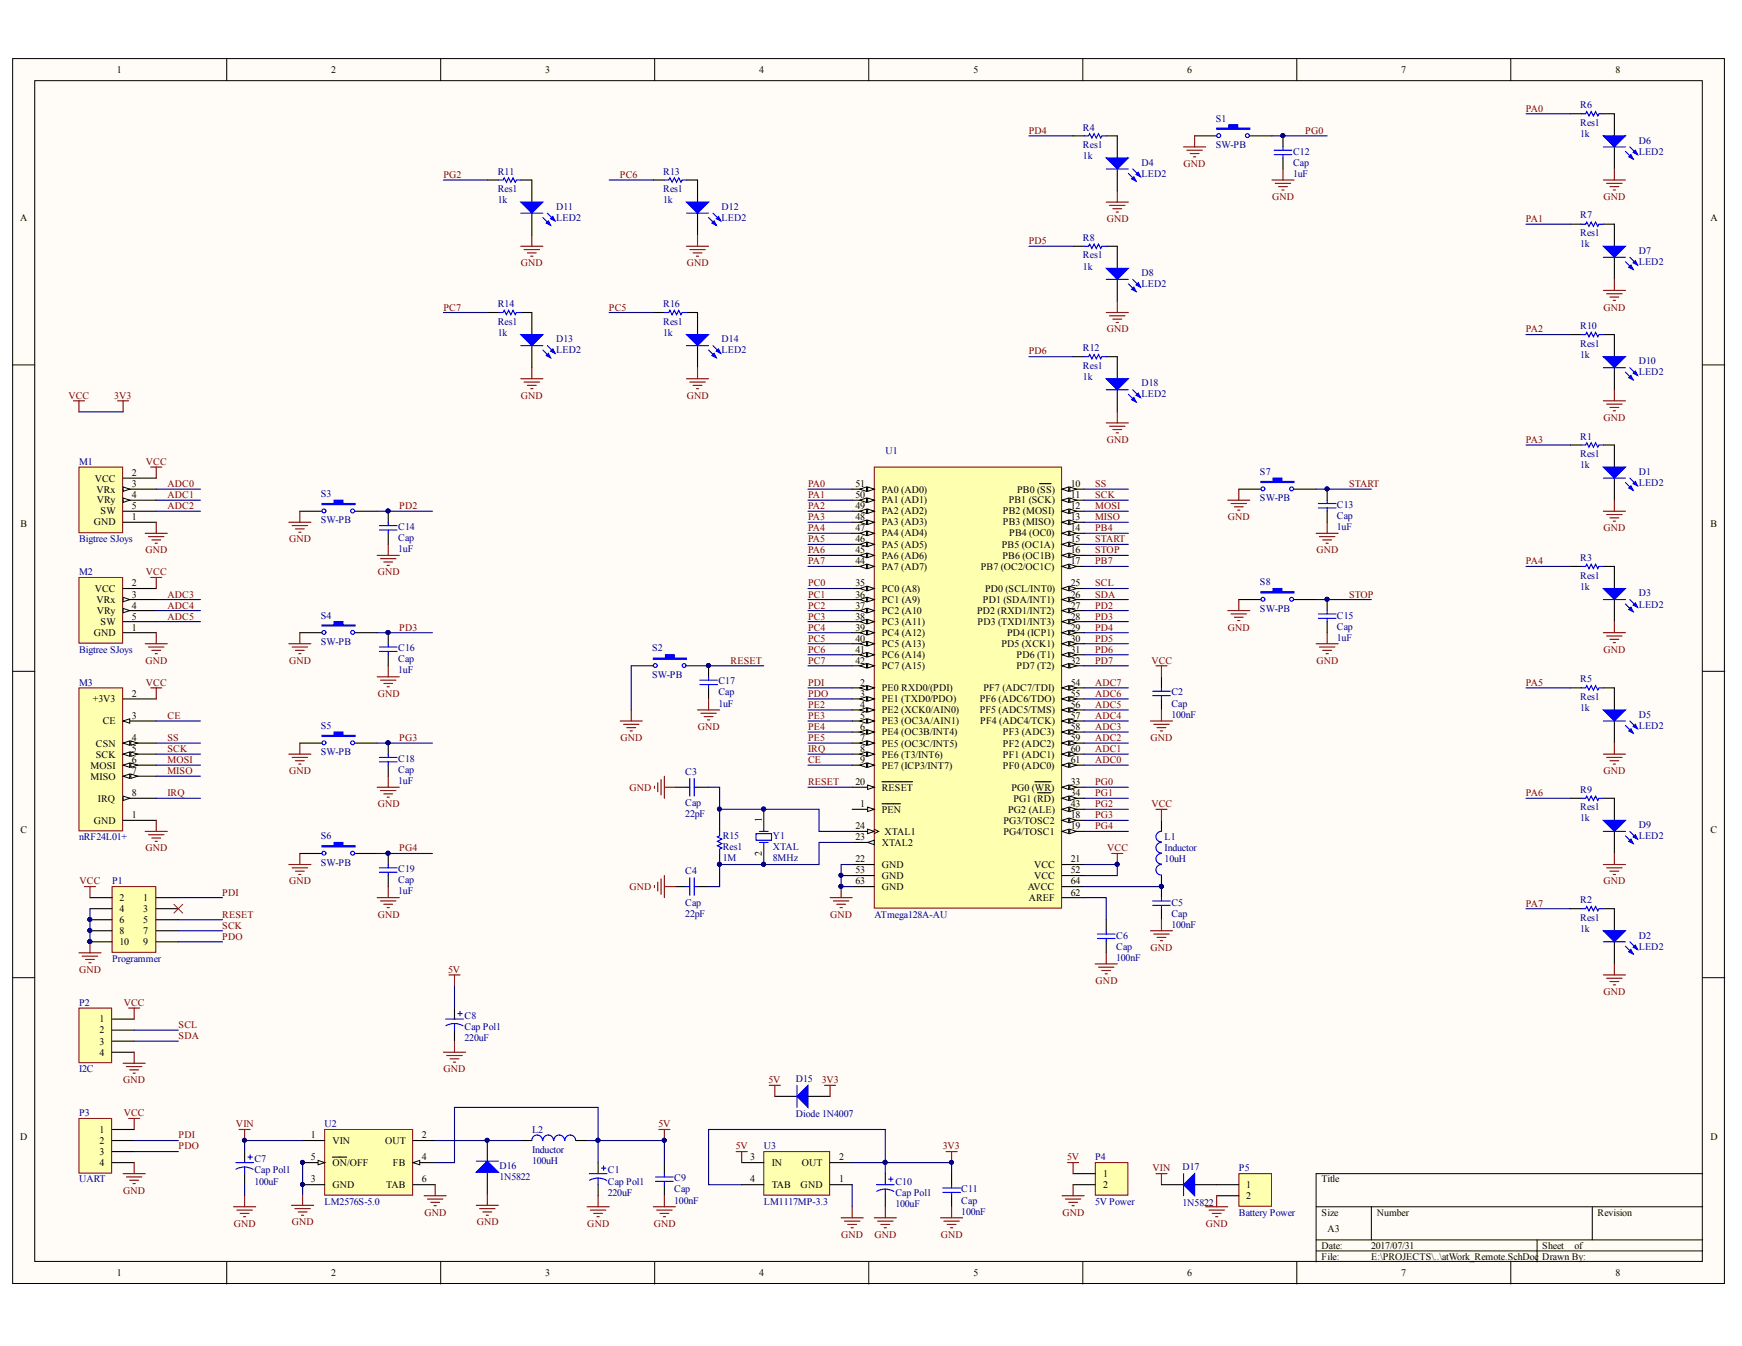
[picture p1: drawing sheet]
# Altium project atWork_Remote.PrjPcb
1 sheet, 75 parts. Net scope: global (net labels, ports and power ports of the same name join across sheets).
Board file: atWork_Remote.PcbDoc

## Sheet atWork_Remote.SchDoc
size A3

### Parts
C1  Cap Pol1  value 220uF  [CAP-SMD2]
C2  Cap  value 100nF  [C1206]
C3  Cap  value 22pF  [C1206]
C4  Cap  value 22pF  [C1206]
C5  Cap  value 100nF  [C1206]
C6  Cap  value 100nF  [C1206]
C7  Cap Pol1  value 100uF  [CAP-SMD1]
C8  Cap Pol1  value 220uF  [CAP-SMD2]
C9  Cap  value 100nF  [C1206]
C10  Cap Pol1  value 100uF  [CAP-SMD1]
C11  Cap  value 100nF  [C1206]
C12  Cap  value 1uF  [C1206]
C13  Cap  value 1uF  [C1206]
C14  Cap  value 1uF  [C1206]
C15  Cap  value 1uF  [C1206]
C16  Cap  value 1uF  [C1206]
C17  Cap  value 1uF  [C1206]
C18  Cap  value 1uF  [C1206]
C19  Cap  value 1uF  [C1206]
D1  LED2  [3.2X1.6X1.1]
D2  LED2  [3.2X1.6X1.1]
D3  LED2  [3.2X1.6X1.1]
D4  LED2  [3.2X1.6X1.1]
D5  LED2  [3.2X1.6X1.1]
D6  LED2  [3.2X1.6X1.1]
D7  LED2  [3.2X1.6X1.1]
D8  LED2  [3.2X1.6X1.1]
D9  LED2  [3.2X1.6X1.1]
D10  LED2  [3.2X1.6X1.1]
D11  LED2  [3.2X1.6X1.1]
D12  LED2  [3.2X1.6X1.1]
D13  LED2  [3.2X1.6X1.1]
D14  LED2  [3.2X1.6X1.1]
D15  Diode 1N4007  [DIODE-SMD]
D16  1N5822  [DIODE-SMD]
D17  1N5822  [DIODE-SMD]
D18  LED2  [3.2X1.6X1.1]
L1  Inductor  value 10uH  [C1206]
L2  Inductor  value 100uH  [C1206]
M1  Bigtree SJoys  [BIGTREE_SJOYS]
M2  Bigtree SJoys  [BIGTREE_SJOYS]
M3  nRF24L01+  [NRF24L01+]
P1  Programmer  [BOX2X5_RIGHT]
P2  I2C  [XH4PIN]
P3  UART  [XH4PIN]
P4  5V Power  [XH2PIN]
P5  Battery Power  [XH2PIN]
R1  Res1  value 1k  [C1206]
R2  Res1  value 1k  [C1206]
R3  Res1  value 1k  [C1206]
R4  Res1  value 1k  [C1206]
R5  Res1  value 1k  [C1206]
R6  Res1  value 1k  [C1206]
R7  Res1  value 1k  [C1206]
R8  Res1  value 1k  [C1206]
R9  Res1  value 1k  [C1206]
R10  Res1  value 1k  [C1206]
R11  Res1  value 1k  [C1206]
R12  Res1  value 1k  [C1206]
R13  Res1  value 1k  [C1206]
R14  Res1  value 1k  [C1206]
R15  Res1  value 1M  [C1206]
R16  Res1  value 1k  [C1206]
S1  SW-PB  [PUSH1]
S2  SW-PB  [PUSH1]
S3  SW-PB  [PUSH-OMRON]
S4  SW-PB  [PUSH-OMRON]
S5  SW-PB  [PUSH-OMRON]
S6  SW-PB  [PUSH-OMRON]
S7  SW-PB  [PUSH1]
S8  SW-PB  [PUSH1]
U1  ATmega128A-AU  [64A_M]
U2  LM2576S-5.0  [TS5B_M]
U3  LM1117MP-3.3  [MP04A_M]
Y1  XTAL  value 8MHz  [XTAL-SMD]

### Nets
3V3: C2.2 C10.1 C11.2 D15.1(A) L1.2 M1.2(VCC) M2.2(VCC) M3.2(+3V3) P1.2 P2.1 P3.1 U1.21(VCC) U1.52(VCC) U3.2(OUT) U3.4(TAB)  [also labelled VCC]
5V: C1.1 C8.1 C9.2 D15.2(K) L2.2 P4.1 U2.4(FB) U3.3(IN)
GND: C1.2 C2.1 C3.1 C4.1 C5.1 C6.1 C7.2 C8.2 C9.1 C10.2 C11.1 C12.2 C13.2 C14.2 C15.2 C16.2 C17.2 C18.2 C19.2 D1.2(K) D2.2(K) D3.2(K) D4.2(K) D5.2(K) D6.2(K) D7.2(K) D8.2(K) D9.2(K) D10.2(K) D11.2(K) D12.2(K) D13.2(K) D14.2(K) D16.1(A) D18.2(K) M1.1(GND) M2.1(GND) M3.1(GND) P1.4 P1.6 P1.8 P1.10 P2.4 P3.4 P4.2 P5.2 S1.1 S2.1 S3.1 S4.1 S5.1 S6.1 S7.1 S8.1 U1.22(GND) U1.53(GND) U1.63(GND) U2.3(GND) U2.5(~{ON}/OFF) U2.6(TAB) U3.1(GND)
VIN: C7.1 D17.2(K) U2.1(VIN)
ADC0: M1.3(VRx) U1.61(PF0_(ADC0))
ADC1: M1.4(VRy) U1.60(PF1_(ADC1))
ADC2: M1.5(SW) U1.59(PF2_(ADC2))
ADC3: M2.3(VRx) U1.58(PF3_(ADC3))
ADC4: M2.4(VRy) U1.57(PF4_(ADC4/TCK))
ADC5: M2.5(SW) U1.56(PF5_(ADC5/TMS))
ADC6: U1.55(PF6_(ADC6/TDO))
ADC7: U1.54(PF7_(ADC7/TDI))
CE: M3.3(CE) U1.9(PE7_(ICP3/INT7))
IRQ: M3.8(IRQ) U1.8(PE6_(T3/INT6))
MISO: M3.7(MISO) U1.13(PB3_(MISO))
MOSI: M3.6(MOSI) U1.12(PB2_(MOSI))
PA0: R6.2 U1.51(PA0_(AD0))
PA1: R7.2 U1.50(PA1_(AD1))
PA2: R10.2 U1.49(PA2_(AD2))
PA3: R1.2 U1.48(PA3_(AD3))
PA4: R3.2 U1.47(PA4_(AD4))
PA5: R5.2 U1.46(PA5_(AD5))
PA6: R9.2 U1.45(PA6_(AD6))
PA7: R2.2 U1.44(PA7_(AD7))
PB4: U1.14(PB4_(OC0))
PB7: U1.17(PB7_(OC2/OC1C))
PC0: U1.35(PC0_(A8))
PC1: U1.36(PC1_(A9))
PC2: U1.37(PC2_(A10)
PC3: U1.38(PC3_(A11))
PC4: U1.39(PC4_(A12))
PC5: R16.2 U1.40(PC5_(A13))
PC6: R13.2 U1.41(PC6_(A14))
PC7: R14.2 U1.42(PC7_(A15))
PD2: C14.1 S3.2 U1.27(PD2_(RXD1/INT2))
PD3: C16.1 S4.2 U1.28(PD3_(TXD1/INT3))
PD4: R4.2 U1.29(PD4_(ICP1))
PD5: R8.2 U1.30(PD5_(XCK1))
PD6: R12.2 U1.31(PD6_(T1))
PD7: U1.32(PD7_(T2))
PDI: P1.1 P3.2 U1.2(PE0_RXD0/(PDI))
PDO: P1.9 P3.3 U1.3(PE1_(TXD0/PDO))
PE2: U1.4(PE2_(XCK0/AIN0))
PE3: U1.5(PE3_(OC3A/AIN1))
PE4: U1.6(PE4_(OC3B/INT4))
PE5: U1.7(PE5_(OC3C/INT5))
PG0: C12.1 S1.2 U1.33(PG0_(~{WR}))
PG1: U1.34(PG1_(~{RD}))
PG2: R11.2 U1.43(PG2_(ALE))
PG3: C18.1 S5.2 U1.18(PG3/TOSC2)
PG4: C19.1 S6.2 U1.19(PG4/TOSC1)
RESET: C17.1 P1.5 S2.2 U1.20(~{RESET})
SCK: M3.5(SCK) P1.7 U1.11(PB1_(SCK))
SCL: P2.2 U1.25(PD0_(SCL/INT0))
SDA: P2.3 U1.26(PD1_(SDA/INT1))
SS: M3.4(CSN) U1.10(PB0_(~{SS}))
START: C13.1 S7.2 U1.15(PB5_(OC1A))
STOP: C15.1 S8.2 U1.16(PB6_(OC1B))
NetC3_2: C3.2 R15.1 U1.24(XTAL1) Y1.1(OSC1)
NetC4_2: C4.2 R15.2 U1.23(XTAL2) Y1.2(OSC2)
NetC5_2: C5.2 L1.1 U1.64(AVCC)
NetC6_2: C6.2 U1.62(AREF)
NetD1_1: D1.1(A) R1.1
NetD2_1: D2.1(A) R2.1
NetD3_1: D3.1(A) R3.1
NetD4_1: D4.1(A) R4.1
NetD5_1: D5.1(A) R5.1
NetD6_1: D6.1(A) R6.1
NetD7_1: D7.1(A) R7.1
NetD8_1: D8.1(A) R8.1
NetD9_1: D9.1(A) R9.1
NetD10_1: D10.1(A) R10.1
NetD11_1: D11.1(A) R11.1
NetD12_1: D12.1(A) R13.1
NetD13_1: D13.1(A) R14.1
NetD14_1: D14.1(A) R16.1
NetD16_2: D16.2(K) L2.1 U2.2(OUT)
NetD17_1: D17.1(A) P5.1
NetD18_1: D18.1(A) R12.1

Not connected (* = marked no-connect by the designer): P1 3*; U1 1(~{PEN})
